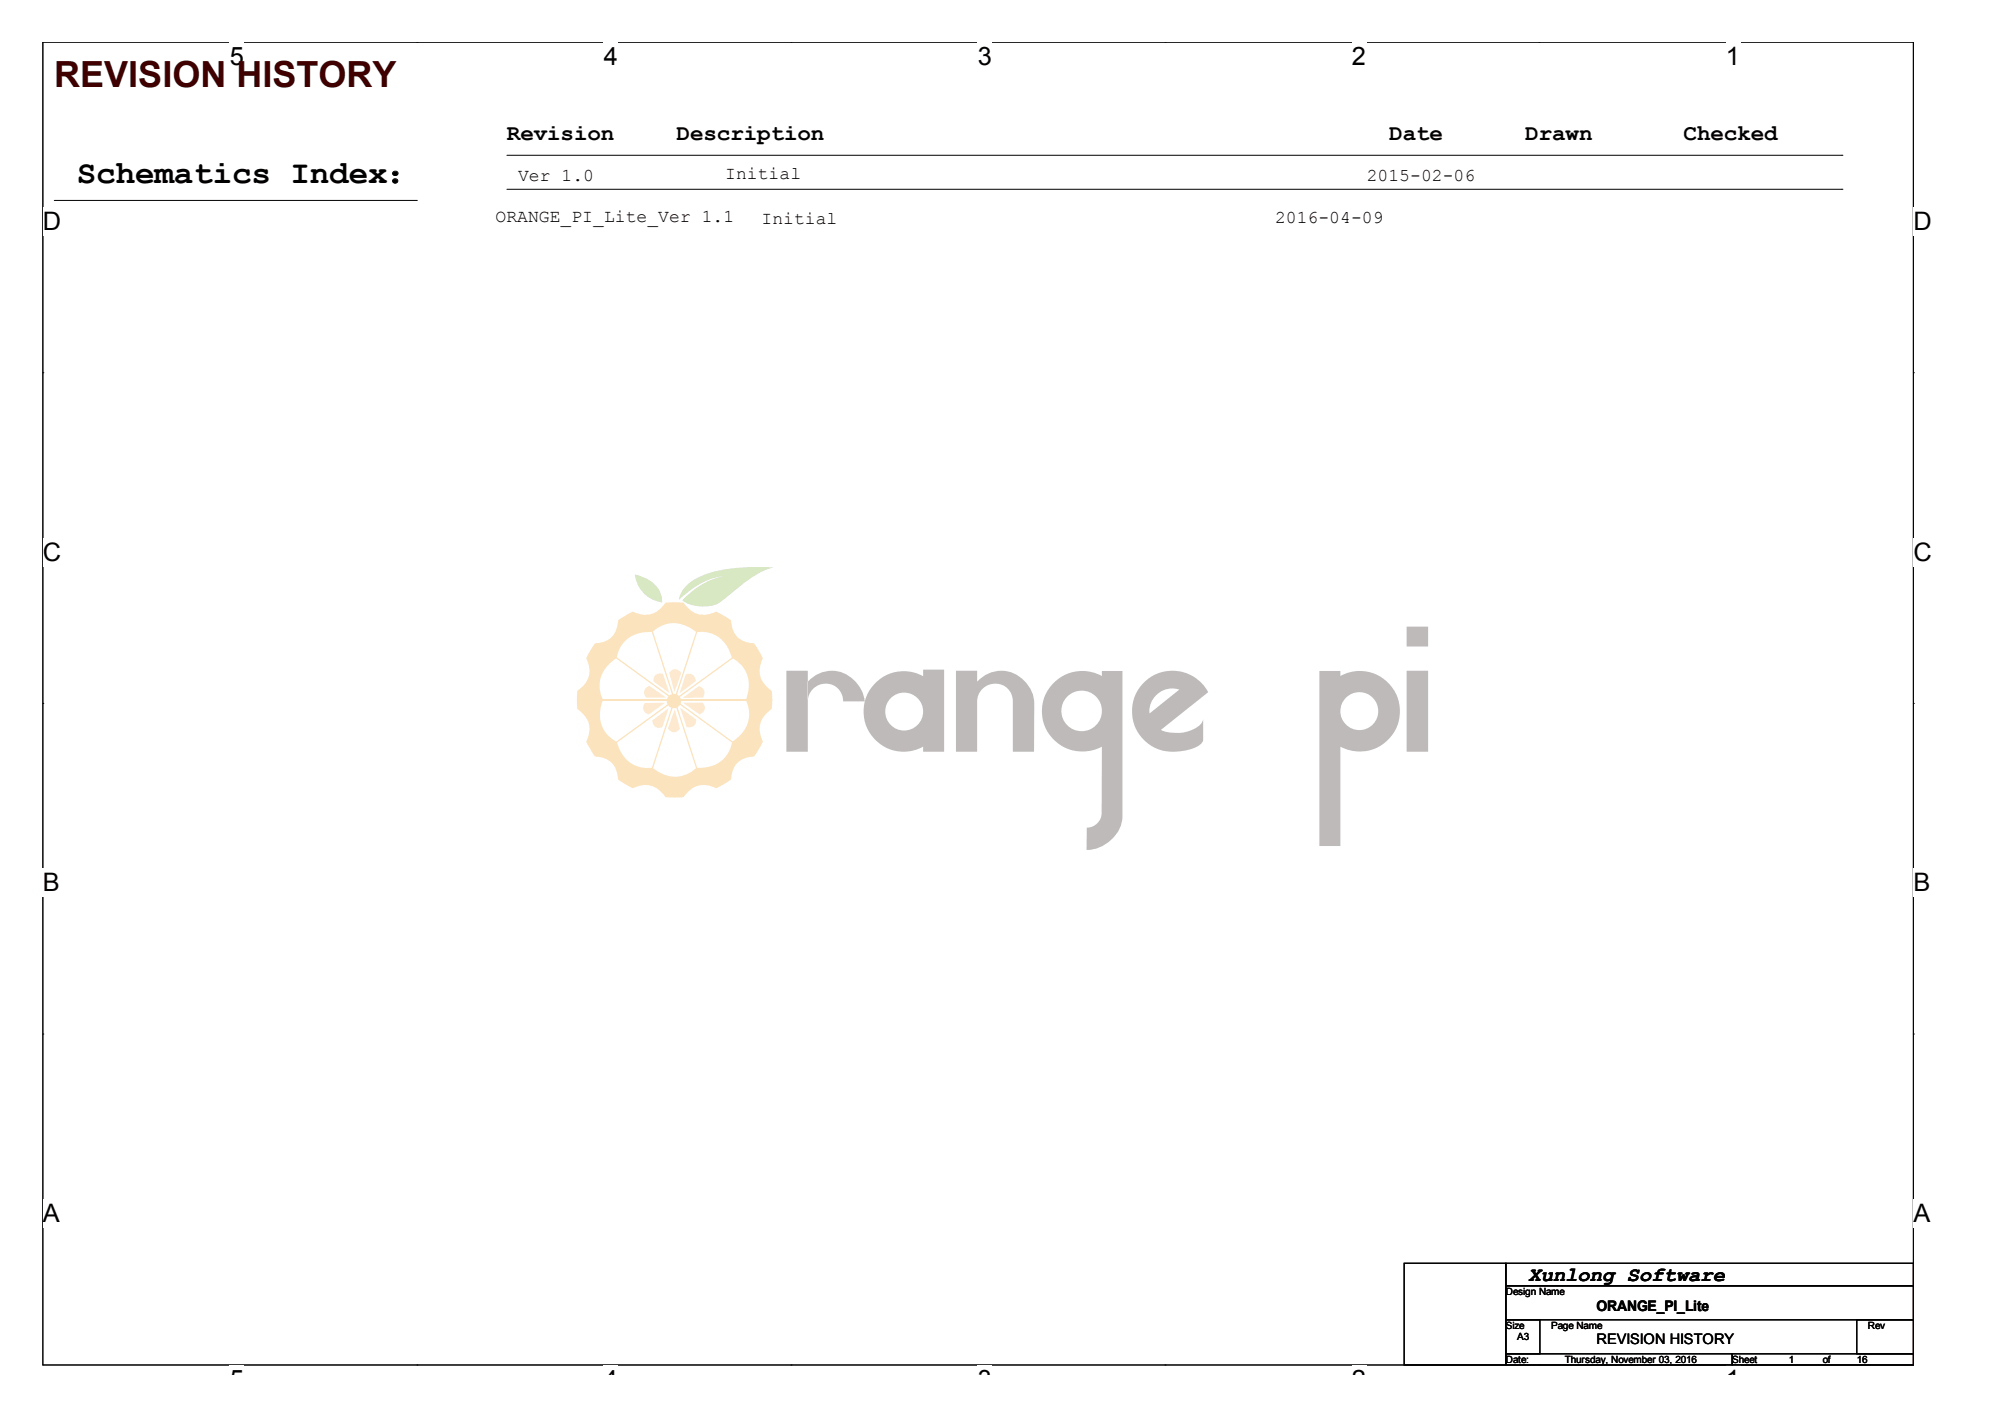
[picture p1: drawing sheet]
<svg xmlns="http://www.w3.org/2000/svg" width="297mm" height="210mm" viewBox="0 0 297 210" stroke-linecap="round" stroke-linejoin="round" font-family="sans-serif">
<path d="M6.3 6.2h277.2v196h-277.1z" fill="none" stroke="#000" stroke-width=".15"/>
<g fill="#fff">
<path d="M34 6.2h2.2v4.3h-2.2z"/>
<path d="M34 202.2h2.2v1.4h-2.2z"/>
</g>
<path d="M61.8 6.2h.1M61.8 202.2h.1" fill="none" stroke="#000" stroke-width=".15"/>
<g fill="#fff">
<path d="M89.5 6.2h2.1v4.3h-2.1z"/>
<path d="M89.5 202.2h2.1v1.4h-2.1z"/>
</g>
<path d="M117.2 6.2h.1M117.2 202.2h.1" fill="none" stroke="#000" stroke-width=".15"/>
<g fill="#fff">
<path d="M144.9 6.2h2.1v4.3h-2.1z"/>
<path d="M144.9 202.2h2.1v1.4h-2.1z"/>
</g>
<path d="M172.6 6.2h.1M172.6 202.2h.1" fill="none" stroke="#000" stroke-width=".15"/>
<g fill="#fff">
<path d="M200.3 6.2h2.1v4.3h-2.1z"/>
<path d="M200.3 202.2h2.1v1.4h-2.1z"/>
</g>
<path d="M228 6.2h.1M228 202.2h.1" fill="none" stroke="#000" stroke-width=".15"/>
<g fill="#fff">
<path d="M255.7 6.2h2.1v4.3h-2.1z"/>
<path d="M255.7 202.2h2.1v1.4h-2.1z"/>
<path d="M6.3 30.7h2.8v4.2h-2.8z"/>
<path d="M283.5 30.7h2.7v4.2h-2.7z"/>
<path d="M6.3 79.7h2.8v4.2h-2.8z"/>
<path d="M283.5 79.7h2.7v4.2h-2.7z"/>
</g>
<path d="M6.3 55.2h.1M283.5 55.2h.1" fill="none" stroke="#000" stroke-width=".15"/>
<g fill="#fff">
<path d="M6.3 128.7h2.6v4.2h-2.6z"/>
<path d="M283.5 128.7h2.5v4.2h-2.5z"/>
</g>
<path d="M6.3 104.2h.1M283.5 104.2h.1" fill="none" stroke="#000" stroke-width=".15"/>
<g fill="#fff">
<path d="M6.3 177.6h2.6v4.3h-2.6z"/>
<path d="M283.5 177.6h2.5v4.3h-2.5z"/>
</g>
<g fill="none" stroke="#000" stroke-width=".15">
<path d="M8 29.7h53.7M61.7 29.7h.1M75.1 23h197.8M75.1 28h197.8M272.9 23h.1M272.9 28h.1M6.3 153.2h.1M283.5 153.2h.1M208 187.1h15.1v15.1h-15.1zM223.1 187.1h60.4v3.4h-60.4zM223.1 190.5h60.4v5h-60.4zM223.1 195.5h5v5h-5z"/>
<path d="M275.1 195.5h8.4v5h-8.4zM223.1 200.5h33.5v1.7h-33.5zM256.6 200.5h26.9v1.7h-26.9z"/>
<circle cx="58.6" cy="26.8" r=".36"/>
<circle cx="58.6" cy="25.7" r=".37"/>
</g>
<g fill="#7bb537">
<path d="M101.7 86.7a8.7 8.7 0 0 1 4-2 29.6 29.6 0 0 1 8.9-.6 14.6 14.6 0 0 0-5.7 3.3l-.8 .7a5.7 5.7 0 0 1-3 1.7 5.6 5.6 0 0 1-4-.9 11.1 11.1 0 0 1 6.8-3.6 9.7 9.7 0 0 0-6.1 2.5l-1.2 1v-.3a3.7 3.7 0 0 1 1.1-1.8z"/>
<path d="M94 85.1a5.2 5.2 0 0 1 3.8 2.6l.2 .6 .1 .9a4.7 4.7 0 0 1-4.1-4.1z"/>
</g>
<path d="M88.1 95.3a3.3 3.3 0 0 0 3.5-3.4l2.2-1.3a3.5 3.5 0 0 0 4.8-1.3h2.7a3.5 3.5 0 0 0 4.8 1.3l2.2 1.3a3.3 3.3 0 0 0 3.4 3.4l1.3 2.2a3.5 3.5 0 0 0 1.3 4.8v2.7a3.5 3.5 0 0 0-1.3 4.9l-1.3 2.1a3.3 3.3 0 0 0-3.4 3.5l-2.2 1.3a3.5 3.5 0 0 0-4.8 1.3h-2.7a3.5 3.5 0 0 0-4.8-1.3l-2.2-1.3a3.3 3.3 0 0 0-3.5-3.5l-1.3-2.1a3.5 3.5 0 0 0-1.3-4.9v-2.7a3.5 3.5 0 0 0 1.3-4.8z" fill="#f4a424"/>
<g fill="#fff">
<path d="M99.9 103.7l8.6-6.2a4.4 4.4 0 0 1 2.4 4.8l-.4 1.4z"/>
<path d="M103.1 93.7a4.4 4.4 0 0 1 4.8 2.4l.5 1.4-8.5 6.2z"/>
<path d="M96.7 93.6a4.4 4.4 0 0 1 5.2-.8l1.3 .8-3.3 10.1-3.3-10z"/>
<path d="M92.4 95.1a5 5 0 0 1 4.2-1.5l3.3 10.1-8.5-6.2v-.2a4.7 4.7 0 0 1 1-2.2z"/>
<path d="M90.2 98.4l1.2-.9 8.5 6.2h-10.5a4.4 4.4 0 0 1 .8-5.3z"/>
<path d="M89.3 103.7h10.6l-8.5 6.2a4.4 4.4 0 0 1-2.5-4.8z"/>
<path d="M91.4 109.9l8.5-6.2-3.2 10a4.4 4.4 0 0 1-4.8-2.5z"/>
<path d="M99.9 103.7l3.3 10a4.4 4.4 0 0 1-5.3 .8l-1.2-.8z"/>
<path d="M99.9 103.7l8.6 6.2a4.4 4.4 0 0 1-3.9 3.8h-1.4z"/>
<path d="M99.9 103.7h10.6a4.4 4.4 0 0 1-.9 5.3l-1.1 .9z"/>
</g>
<g fill="#f4a424">
<path d="M88.2 112.1l23.4-17 .1 .2-23.4 17z"/>
<circle cx="99.8" cy="103.8" r="1.06"/>
</g>
<path d="M85.5 103.7h28.9" fill="none" stroke="#f4a424" stroke-width=".18"/>
<g fill="#f4a424">
<path d="M104.3 89.9l.2 .1-8.9 27.5-.2-.1z"/>
<path d="M95.4 90l.1-.1 9 27.5-.2 .1z"/>
<path d="M88.3 95.1l23.4 17-.1 .2-23.4-17z"/>
</g>
<g fill="#f5b664">
<path d="M99.1 99.7l.5-.5a1.08 1.08 0 0 1 1.3 .5l-1 2.8z"/>
<path d="M97.1 100a1.37 1.37 0 0 1 1.1-.2l1 2.9-2.4-1.8 .1-.6z"/>
<path d="M95.6 102l.6-.4 2.5 1.7h-3l-.3-.5v-.5z"/>
<path d="M95.5 104.1h3l-2.4 1.7-.5-.2a1.08 1.08 0 0 1-.1-1.5z"/>
<path d="M96.6 106.7l2.5-1.8-1 2.8-.6 .1a1.08 1.08 0 0 1-.9-1.1z"/>
<path d="M100 105.1l.7 2.8-.4 .5a1.08 1.08 0 0 1-1.4-.5z"/>
<path d="M100.7 104.8l2.4 1.8-.1 .6a1.08 1.08 0 0 1-1.3 .5z"/>
<path d="M101.2 104.1h2.9l.3 .5a1.08 1.08 0 0 1-.8 1.2z"/>
<path d="M101.1 103.4l2.4-1.8 .6 .3a1.08 1.08 0 0 1 0 1.4z"/>
<path d="M101.6 99.9l.6-.1a1.08 1.08 0 0 1 .9 1.1l-2.4 1.8z"/>
</g>
<g fill="#231916">
<path d="M141.6 99.4h3.2v1.6a4.8 4.8 0 0 1 7.8 .9 4.4 4.4 0 0 1 .6 2.3v7.2h-3.2v-7.5a2.64 2.64 0 0 0-2.6-2.6 2.64 2.64 0 0 0-2.6 2.6v7.5h-3.2z"/>
<path d="M119.7 101v2.9a2.62 2.62 0 0 1 2.6-2.6 2.62 2.62 0 0 1 2.6 2.6h3.2a4.9 4.9 0 0 0-7.5-3.7zM116.5 99.4h3.2v12h-3.2z"/>
<path d="M131.1 105.4a2.85 2.85 0 0 0 5.7 0 2.85 2.85 0 0 0-5.7 0zM129.7 101.2a5.9 5.9 0 0 1 7.1-1v-1h3.1v12.2h-3.1v-.8a6 6 0 0 1-7.7-1.6 6 6 0 0 1 .6-7.8z"/>
<path d="M157.2 105.3a3.1 3.1 0 0 0 6.1 0 3.1 3.1 0 0 0-6.1 0zM156.1 101.1a6 6 0 0 1 7.1-1v-.7h3.1v21.5a5.5 5.5 0 0 1-5.3 5v-3.3a2.22 2.22 0 0 0 2.2-2.2v-9.8a6 6 0 0 1-7.6-1.6 6 6 0 0 1 .5-7.9z"/>
<path d="M171.3 103a3.2 3.2 0 0 0-1 2.7l4.4-3.6a3.4 3.4 0 0 0-3.4 .9zM169.5 101.1a6 6 0 0 1 9.5 1.4l-7 5.6a5.5 5.5 0 0 0 6-.9l.3-.7v3.1a2.5 2.5 0 0 1-2 1.4 6.7 6.7 0 0 1-7.3-1.9 6 6 0 0 1 .5-8z"/>
<path d="M198.6 105.3a2.81 2.81 0 0 0 5.6 0 2.81 2.81 0 0 0-5.6 0zM195.5 99.4h3.1v.7a6 6 0 0 1 8.8 5.3 6 6 0 0 1-8.8 5.2v14.7h-3.1z"/>
<path d="M208.4 99.4v12h3.2v-12zM208.4 92.8h3.2v3h-3.2z"/>
</g>
<text font-size="5.3" fill="#400000" x="8" y="12.8">REVISION HISTORY</text>
<text font-size="4.8" x="11.4" y="27.1">Schematics Index</text>
<g font-size="3.8">
<text x="34" y="9.6">5</text>
<text x="89.5" y="9.6">4</text>
<text x="144.9" y="9.6">3</text>
<text x="200.3" y="9.6">2</text>
<text x="255.7" y="9.6">1</text>
<text x="6.3" y="34.1">D</text>
<text x="283.5" y="34.1">D</text>
<text x="6.3" y="83.1">C</text>
<text x="283.5" y="83.1">C</text>
<text x="6.3" y="132.1">B</text>
<text x="283.5" y="132.1">B</text>
<text x="6.3" y="181">A</text>
<text x="283.5" y="181">A</text>
<text x="34" y="205.6">5</text>
<text x="89.5" y="205.6">4</text>
<text x="144.9" y="205.6">3</text>
<text x="200.3" y="205.6">2</text>
<text x="255.7" y="205.6">1</text>
</g>
<g font-size="3.3">
<text x="75.1" y="20.7">Revision</text>
<text x="100.2" y="20.7">Description</text>
<text x="205.8" y="20.7">Date</text>
<text x="226" y="20.7">Drawn</text>
<text x="249.4" y="20.7">Checked</text>
</g>
<text font-size="3" x="226.4" y="189.7">Xunlong Software</text>
<g font-size="2.7">
<text x="76.7" y="26.9">Ver 1.0</text>
<text x="107.4" y="26.5">Initial</text>
<text x="202.5" y="26.9">2015-02-06</text>
<text x="73.4" y="32.9">ORANGE_PI_Lite_Ver 1.1</text>
<text x="112.8" y="33.2">Initial</text>
<text x="188.9" y="33">2016-04-09</text>
</g>
<g font-size="2.2">
<text x="236.5" y="194.2">ORANGE_PI_Lite</text>
<text x="236.5" y="199.2">REVISION HISTORY</text>
</g>
<g font-size="1.5">
<text x="223.1" y="191.8">Design Name</text>
<text x="223.1" y="196.9">Size</text>
<text x="229.8" y="196.9">Page Name</text>
<text x="276.7" y="196.9">Rev</text>
<text x="223.1" y="201.9">Date:</text>
<text x="224.8" y="198.5">A3</text>
<text x="231.8" y="201.9">Thursday, November 03, 2016</text>
<text x="256.6" y="201.9">Sheet</text>
<text x="265" y="201.9">1</text>
<text x="270" y="201.9">of</text>
<text x="275.1" y="201.9">16</text>
</g>
</svg>
